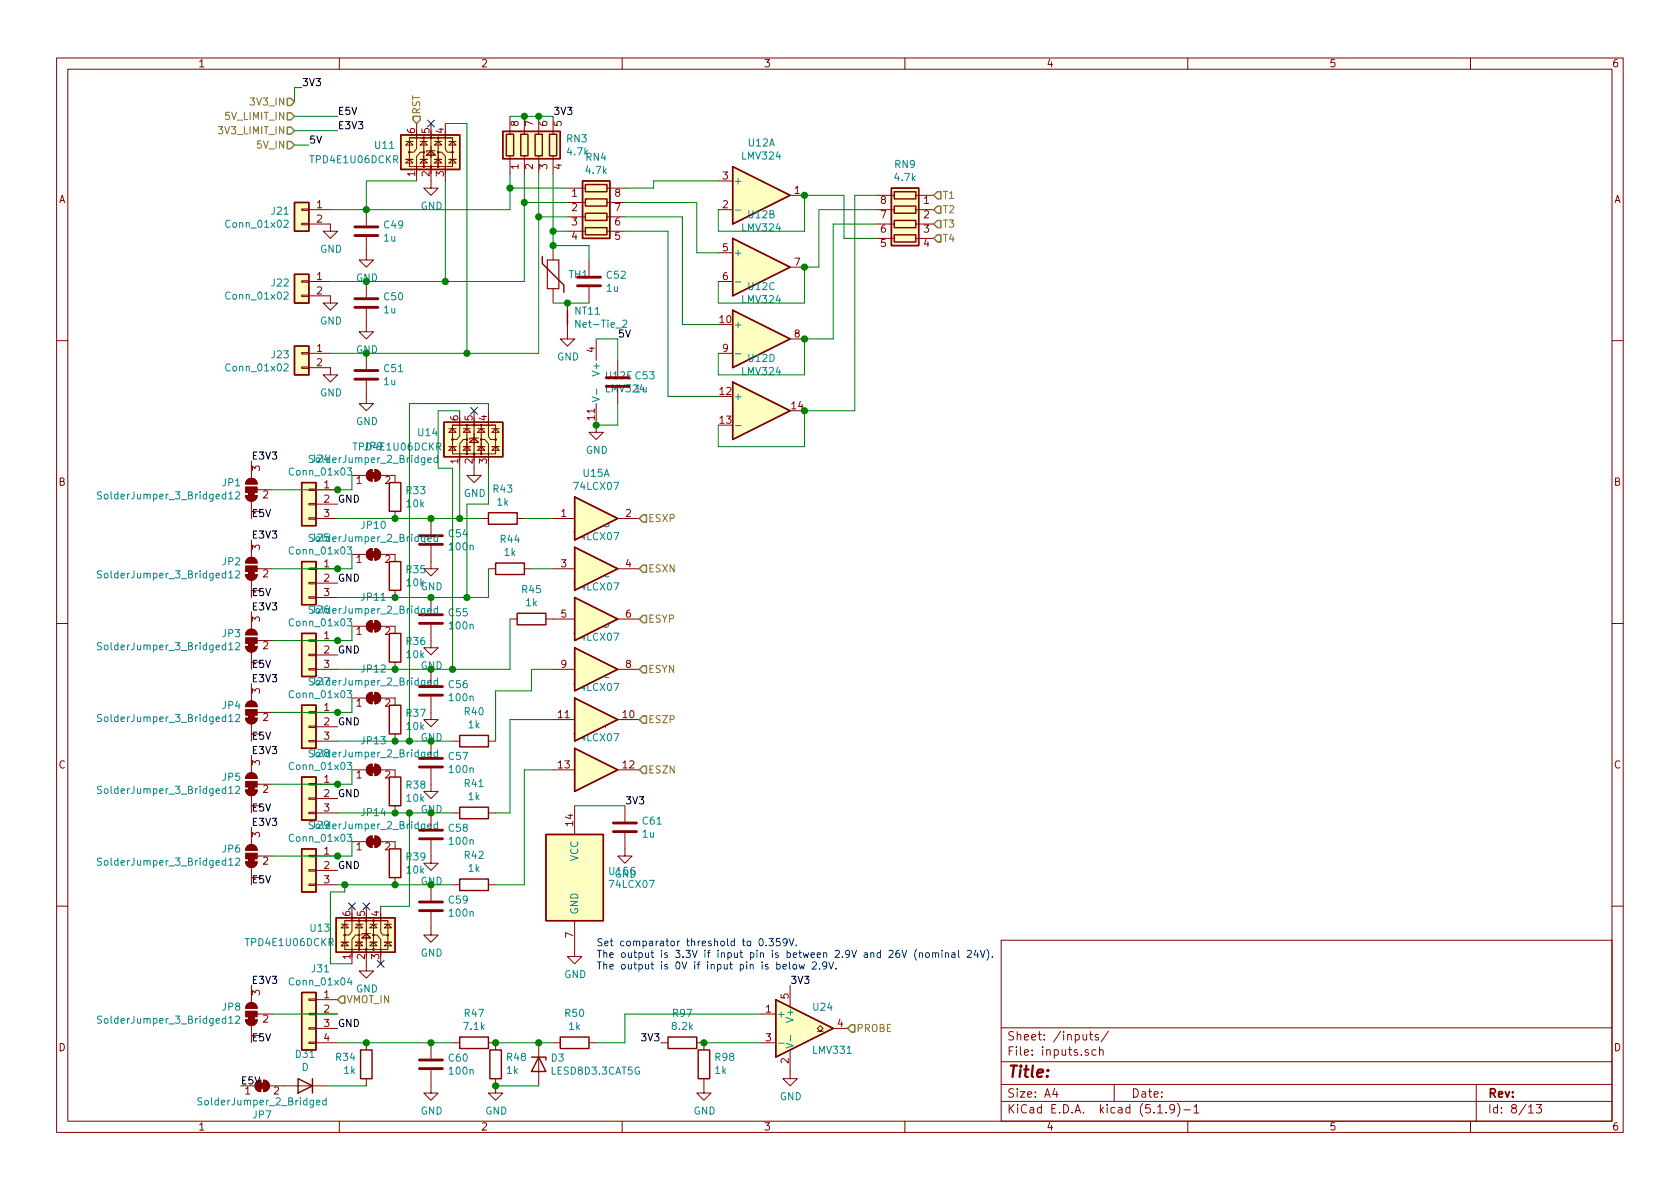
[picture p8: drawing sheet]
EESchema Schematic File Version 4
EELAYER 30 0
EELAYER END
$Descr A4 11693 8268
encoding utf-8
Sheet 4 13
Title ""
Date ""
Rev ""
Comp ""
Comment1 ""
Comment2 ""
Comment3 ""
Comment4 ""
$EndDescr
$Comp
L power:GND #PWR011
U 1 1
P 2300 2050
F 0 "#PWR011" H 2300 1800 50  0001 C CNN
F 1 "GND" H 2305 1877 50  0000 C CNN
F 2 "" H 2300 2050 50  0001 C CNN
F 3 "" H 2300 2050 50  0001 C CNN
	1    2300 2050
	1    0    0    -1  
$EndComp
$Comp
L power:GND #PWR010
U 1 1
P 2300 1550
F 0 "#PWR010" H 2300 1300 50  0001 C CNN
F 1 "GND" H 2305 1377 50  0000 C CNN
F 2 "" H 2300 1550 50  0001 C CNN
F 3 "" H 2300 1550 50  0001 C CNN
	1    2300 1550
	1    0    0    -1  
$EndComp
$Comp
L power:GND #PWR012
U 1 1
P 2300 2550
F 0 "#PWR012" H 2300 2300 50  0001 C CNN
F 1 "GND" H 2305 2377 50  0000 C CNN
F 2 "" H 2300 2550 50  0001 C CNN
F 3 "" H 2300 2550 50  0001 C CNN
	1    2300 2550
	1    0    0    -1  
$EndComp
Wire Wire Line
	2300 1450 2550 1450
Wire Wire Line
	2300 2450 2550 2450
Wire Wire Line
	2300 1950 2550 1950
$Comp
L power:GND #PWR014
U 1 1
P 2550 2250
F 0 "#PWR014" H 2550 2000 50  0001 C CNN
F 1 "GND" H 2555 2077 50  0000 C CNN
F 2 "" H 2550 2250 50  0001 C CNN
F 3 "" H 2550 2250 50  0001 C CNN
	1    2550 2250
	1    0    0    -1  
$EndComp
$Comp
L power:GND #PWR013
U 1 1
P 2550 1750
F 0 "#PWR013" H 2550 1500 50  0001 C CNN
F 1 "GND" H 2555 1577 50  0000 C CNN
F 2 "" H 2550 1750 50  0001 C CNN
F 3 "" H 2550 1750 50  0001 C CNN
	1    2550 1750
	1    0    0    -1  
$EndComp
$Comp
L power:GND #PWR015
U 1 1
P 2550 2750
F 0 "#PWR015" H 2550 2500 50  0001 C CNN
F 1 "GND" H 2555 2577 50  0000 C CNN
F 2 "" H 2550 2750 50  0001 C CNN
F 3 "" H 2550 2750 50  0001 C CNN
	1    2550 2750
	1    0    0    -1  
$EndComp
$Comp
L power:GND #PWR016
U 1 1
P 3000 1250
F 0 "#PWR016" H 3000 1000 50  0001 C CNN
F 1 "GND" H 3005 1077 50  0000 C CNN
F 2 "" H 3000 1250 50  0001 C CNN
F 3 "" H 3000 1250 50  0001 C CNN
	1    3000 1250
	1    0    0    -1  
$EndComp
NoConn ~ 3000 850 
Wire Wire Line
	2900 1250 2550 1250
Wire Wire Line
	2550 1250 2550 1450
Connection ~ 2550 1450
Wire Wire Line
	3100 1250 3100 1950
Wire Wire Line
	3100 1950 2550 1950
Connection ~ 2550 1950
Wire Wire Line
	3100 850  3250 850 
Wire Wire Line
	3250 850  3250 2450
Wire Wire Line
	3250 2450 2550 2450
Connection ~ 2550 2450
Wire Wire Line
	2550 1450 3550 1450
Wire Wire Line
	3550 1450 3550 1300
Wire Wire Line
	4100 2100 3950 2100
Wire Wire Line
	3850 1700 4100 1700
Wire Wire Line
	4100 1700 4100 1800
$Comp
L power:GND #PWR017
U 1 1
P 3950 2300
F 0 "#PWR017" H 3950 2050 50  0001 C CNN
F 1 "GND" H 3955 2127 50  0000 C CNN
F 2 "" H 3950 2300 50  0001 C CNN
F 3 "" H 3950 2300 50  0001 C CNN
	1    3950 2300
	1    0    0    -1  
$EndComp
Connection ~ 3950 2100
Wire Wire Line
	3950 2100 3850 2100
Wire Wire Line
	3650 1200 3650 1400
Wire Wire Line
	3650 1950 3100 1950
Connection ~ 3100 1950
Wire Wire Line
	3750 2450 3250 2450
Connection ~ 3250 2450
Wire Wire Line
	3550 800  3650 800 
Connection ~ 3650 800 
Wire Wire Line
	3650 800  3750 800 
Connection ~ 3750 800 
Wire Wire Line
	3750 800  3850 800 
Wire Wire Line
	3950 1300 3550 1300
Connection ~ 3550 1300
Wire Wire Line
	3550 1300 3550 1200
Wire Wire Line
	3950 1400 3650 1400
Connection ~ 3650 1400
Wire Wire Line
	3650 1400 3650 1950
Connection ~ 3850 1700
Wire Wire Line
	3850 1200 3850 1600
Wire Wire Line
	3750 1200 3750 1500
Wire Wire Line
	3950 1500 3750 1500
Connection ~ 3750 1500
Wire Wire Line
	3750 1500 3750 2450
Wire Wire Line
	3950 1600 3850 1600
Connection ~ 3850 1600
Wire Wire Line
	3850 1600 3850 1700
$Comp
L power:GND #PWR018
U 1 1
P 4150 2950
F 0 "#PWR018" H 4150 2700 50  0001 C CNN
F 1 "GND" H 4155 2777 50  0000 C CNN
F 2 "" H 4150 2950 50  0001 C CNN
F 3 "" H 4150 2950 50  0001 C CNN
	1    4150 2950
	1    0    0    -1  
$EndComp
Wire Wire Line
	4350 1300 4550 1300
Wire Wire Line
	5600 1350 5600 1600
Wire Wire Line
	5600 1600 5000 1600
Wire Wire Line
	5000 1600 5000 1450
Wire Wire Line
	4350 1400 4850 1400
Wire Wire Line
	4850 1400 4850 1750
Wire Wire Line
	4850 1750 5000 1750
Wire Wire Line
	5600 1850 5600 2100
Wire Wire Line
	5600 2100 5000 2100
Wire Wire Line
	5000 2100 5000 1950
Wire Wire Line
	5000 2250 4750 2250
Wire Wire Line
	4750 2250 4750 1500
Wire Wire Line
	4750 1500 4350 1500
Wire Wire Line
	5600 2350 5600 2600
Wire Wire Line
	5600 2600 5000 2600
Wire Wire Line
	5000 2600 5000 2450
Wire Wire Line
	4650 1600 4350 1600
Wire Wire Line
	5600 2850 5600 3100
Wire Wire Line
	5600 3100 5000 3100
Wire Wire Line
	5000 3100 5000 2950
Text HLabel 2050 700  0    50   Input ~ 0
3V3_IN
Text Label 2100 600  0    50   ~ 0
3V3
Text Label 3850 800  0    50   ~ 0
3V3
Text HLabel 6500 1350 2    50   Input ~ 0
T1
Text HLabel 6500 1450 2    50   Input ~ 0
T2
Text HLabel 6500 1550 2    50   Input ~ 0
T3
Text HLabel 6500 1650 2    50   Input ~ 0
T4
Wire Wire Line
	4300 2500 4300 2350
Wire Wire Line
	4300 2350 4150 2350
Wire Wire Line
	4300 2800 4300 2950
Wire Wire Line
	4300 2950 4150 2950
Connection ~ 4150 2950
Text Label 2350 3500 0    50   ~ 0
GND
Text Label 2350 4050 0    50   ~ 0
GND
Text Label 2350 4550 0    50   ~ 0
GND
Text Label 2350 5050 0    50   ~ 0
GND
Text Label 2350 5550 0    50   ~ 0
GND
Text Label 2350 6050 0    50   ~ 0
GND
Text Label 2350 7150 0    50   ~ 0
GND
Text Label 1750 3600 0    50   ~ 0
E5V
Text Label 1750 3200 0    50   ~ 0
E3V3
Wire Wire Line
	1900 3400 2350 3400
Text Label 1750 4150 0    50   ~ 0
E5V
Text Label 1750 3750 0    50   ~ 0
E3V3
Wire Wire Line
	1900 3950 2350 3950
Text Label 1750 4650 0    50   ~ 0
E5V
Text Label 1750 4250 0    50   ~ 0
E3V3
Wire Wire Line
	1900 4450 2350 4450
Text Label 1750 5150 0    50   ~ 0
E5V
Text Label 1750 4750 0    50   ~ 0
E3V3
Wire Wire Line
	1900 4950 2350 4950
Text Label 1750 5650 0    50   ~ 0
E5V
Text Label 1750 5250 0    50   ~ 0
E3V3
Wire Wire Line
	1900 5450 2350 5450
Text Label 1750 6150 0    50   ~ 0
E5V
Text Label 1750 5750 0    50   ~ 0
E3V3
Wire Wire Line
	1900 5950 2350 5950
Text Label 1750 7250 0    50   ~ 0
E5V
Text Label 1750 6850 0    50   ~ 0
E3V3
Wire Wire Line
	1900 7050 2350 7050
Wire Wire Line
	2350 7250 2550 7250
Connection ~ 2550 7250
Wire Wire Line
	2350 6150 2400 6150
Connection ~ 2750 6150
Wire Wire Line
	2350 5650 2750 5650
Connection ~ 2750 5650
Wire Wire Line
	2750 5650 2850 5650
Wire Wire Line
	2350 5150 2750 5150
Connection ~ 2750 5150
Wire Wire Line
	2750 5150 2850 5150
Wire Wire Line
	2350 4650 2750 4650
Connection ~ 2750 4650
Wire Wire Line
	2750 4650 3000 4650
Wire Wire Line
	2350 4150 2750 4150
Connection ~ 2750 4150
Wire Wire Line
	2750 4150 3000 4150
Wire Wire Line
	2350 3600 2750 3600
Connection ~ 2750 3600
Wire Wire Line
	2750 3600 3000 3600
Connection ~ 3000 3600
$Comp
L power:GND #PWR019
U 1 1
P 3000 3900
F 0 "#PWR019" H 3000 3650 50  0001 C CNN
F 1 "GND" H 3005 3727 50  0000 C CNN
F 2 "" H 3000 3900 50  0001 C CNN
F 3 "" H 3000 3900 50  0001 C CNN
	1    3000 3900
	1    0    0    -1  
$EndComp
$Comp
L power:GND #PWR020
U 1 1
P 3000 4450
F 0 "#PWR020" H 3000 4200 50  0001 C CNN
F 1 "GND" H 3005 4277 50  0000 C CNN
F 2 "" H 3000 4450 50  0001 C CNN
F 3 "" H 3000 4450 50  0001 C CNN
	1    3000 4450
	1    0    0    -1  
$EndComp
$Comp
L power:GND #PWR021
U 1 1
P 3000 4950
F 0 "#PWR021" H 3000 4700 50  0001 C CNN
F 1 "GND" H 3005 4777 50  0000 C CNN
F 2 "" H 3000 4950 50  0001 C CNN
F 3 "" H 3000 4950 50  0001 C CNN
	1    3000 4950
	1    0    0    -1  
$EndComp
$Comp
L power:GND #PWR022
U 1 1
P 3000 5450
F 0 "#PWR022" H 3000 5200 50  0001 C CNN
F 1 "GND" H 3005 5277 50  0000 C CNN
F 2 "" H 3000 5450 50  0001 C CNN
F 3 "" H 3000 5450 50  0001 C CNN
	1    3000 5450
	1    0    0    -1  
$EndComp
$Comp
L power:GND #PWR023
U 1 1
P 3000 5950
F 0 "#PWR023" H 3000 5700 50  0001 C CNN
F 1 "GND" H 3005 5777 50  0000 C CNN
F 2 "" H 3000 5950 50  0001 C CNN
F 3 "" H 3000 5950 50  0001 C CNN
	1    3000 5950
	1    0    0    -1  
$EndComp
$Comp
L power:GND #PWR024
U 1 1
P 3000 6450
F 0 "#PWR024" H 3000 6200 50  0001 C CNN
F 1 "GND" H 3005 6277 50  0000 C CNN
F 2 "" H 3000 6450 50  0001 C CNN
F 3 "" H 3000 6450 50  0001 C CNN
	1    3000 6450
	1    0    0    -1  
$EndComp
$Comp
L power:GND #PWR025
U 1 1
P 3000 7550
F 0 "#PWR025" H 3000 7300 50  0001 C CNN
F 1 "GND" H 3005 7377 50  0000 C CNN
F 2 "" H 3000 7550 50  0001 C CNN
F 3 "" H 3000 7550 50  0001 C CNN
	1    3000 7550
	1    0    0    -1  
$EndComp
Connection ~ 3000 7250
Wire Wire Line
	3000 7250 3150 7250
Wire Wire Line
	2750 6150 3000 6150
Connection ~ 3000 6150
Wire Wire Line
	3000 6150 3150 6150
Connection ~ 3000 5650
Wire Wire Line
	3000 5650 3150 5650
Connection ~ 3000 5150
Wire Wire Line
	3000 5150 3150 5150
Connection ~ 3000 4650
Connection ~ 3000 4150
Wire Wire Line
	3000 3600 3200 3600
Wire Wire Line
	3650 3600 3850 3600
Wire Wire Line
	3850 3950 3700 3950
Wire Wire Line
	3400 3950 3400 4150
Wire Wire Line
	3000 4150 3250 4150
Wire Wire Line
	3550 4300 3550 4650
Wire Wire Line
	3000 4650 3150 4650
Wire Wire Line
	3450 5150 3450 4800
Wire Wire Line
	3450 4800 3700 4800
Wire Wire Line
	3700 4800 3700 4650
Wire Wire Line
	3700 4650 3850 4650
Wire Wire Line
	3850 5000 3550 5000
Wire Wire Line
	3550 5000 3550 5650
Wire Wire Line
	3550 5650 3450 5650
Wire Wire Line
	3850 5350 3650 5350
Wire Wire Line
	3650 5350 3650 6150
Wire Wire Line
	3650 6150 3450 6150
$Comp
L power:GND #PWR0120
U 1 1
P 3300 3250
F 0 "#PWR0120" H 3300 3000 50  0001 C CNN
F 1 "GND" H 3305 3077 50  0000 C CNN
F 2 "" H 3300 3250 50  0001 C CNN
F 3 "" H 3300 3250 50  0001 C CNN
	1    3300 3250
	1    0    0    -1  
$EndComp
Wire Wire Line
	3200 3250 3200 3600
Connection ~ 3200 3600
Wire Wire Line
	3200 3600 3350 3600
Wire Wire Line
	3400 3250 3400 3500
Wire Wire Line
	3400 3500 3250 3500
Wire Wire Line
	3250 3500 3250 4150
Connection ~ 3250 4150
Wire Wire Line
	3250 4150 3400 4150
Wire Wire Line
	3150 4650 3150 3250
Wire Wire Line
	3150 3250 3050 3250
Wire Wire Line
	3050 3250 3050 2850
Wire Wire Line
	3050 2850 3200 2850
Connection ~ 3150 4650
Wire Wire Line
	3150 4650 3550 4650
NoConn ~ 3300 2850
Wire Wire Line
	3400 2850 3400 2800
Wire Wire Line
	3400 2800 2850 2800
Wire Wire Line
	2850 2800 2850 5150
Connection ~ 2850 5150
Wire Wire Line
	2850 5150 3000 5150
$Comp
L power:GND #PWR0121
U 1 1
P 2550 6700
F 0 "#PWR0121" H 2550 6450 50  0001 C CNN
F 1 "GND" H 2555 6527 50  0000 C CNN
F 2 "" H 2550 6700 50  0001 C CNN
F 3 "" H 2550 6700 50  0001 C CNN
	1    2550 6700
	1    0    0    -1  
$EndComp
Wire Wire Line
	2450 6700 2300 6700
Wire Wire Line
	2300 6700 2300 6200
Wire Wire Line
	2300 6200 2400 6200
Wire Wire Line
	2400 6200 2400 6150
Connection ~ 2400 6150
Wire Wire Line
	2400 6150 2750 6150
NoConn ~ 2550 6300
NoConn ~ 2450 6300
Wire Wire Line
	2650 6300 2850 6300
Wire Wire Line
	2850 6300 2850 5650
Connection ~ 2850 5650
Wire Wire Line
	2850 5650 3000 5650
$Comp
L power:GND #PWR0122
U 1 1
P 4000 6600
F 0 "#PWR0122" H 4000 6350 50  0001 C CNN
F 1 "GND" H 4005 6427 50  0000 C CNN
F 2 "" H 4000 6600 50  0001 C CNN
F 3 "" H 4000 6600 50  0001 C CNN
	1    4000 6600
	1    0    0    -1  
$EndComp
$Comp
L power:GND #PWR0123
U 1 1
P 4350 5900
F 0 "#PWR0123" H 4350 5650 50  0001 C CNN
F 1 "GND" H 4355 5727 50  0000 C CNN
F 2 "" H 4350 5900 50  0001 C CNN
F 3 "" H 4350 5900 50  0001 C CNN
	1    4350 5900
	1    0    0    -1  
$EndComp
Wire Wire Line
	4350 5600 4000 5600
Text Label 4350 5600 0    50   ~ 0
3V3
Text HLabel 4450 3600 2    50   Input ~ 0
ESXP
Text HLabel 4450 4300 2    50   Input ~ 0
ESYP
Text HLabel 4450 5000 2    50   Input ~ 0
ESZP
Text HLabel 5900 7150 2    50   Input ~ 0
PROBE
Text HLabel 4450 5350 2    50   Input ~ 0
ESZN
Text HLabel 4450 4650 2    50   Input ~ 0
ESYN
Text HLabel 4450 3950 2    50   Input ~ 0
ESXN
Text HLabel 2050 800  0    50   Input ~ 0
5V_LIMIT_IN
Text HLabel 2350 6950 2    50   Input ~ 0
VMOT_IN
Wire Wire Line
	2050 800  2350 800 
Text Label 2350 900  0    50   ~ 0
E3V3
Text Label 2350 800  0    50   ~ 0
E5V
$Comp
L power:GND #PWR0124
U 1 1
P 3450 7550
F 0 "#PWR0124" H 3450 7300 50  0001 C CNN
F 1 "GND" H 3455 7377 50  0000 C CNN
F 2 "" H 3450 7550 50  0001 C CNN
F 3 "" H 3450 7550 50  0001 C CNN
	1    3450 7550
	1    0    0    -1  
$EndComp
Wire Wire Line
	2050 700  2050 600 
Wire Wire Line
	2050 600  2100 600 
Wire Wire Line
	3450 7250 3750 7250
Connection ~ 3450 7250
Connection ~ 3750 7250
Wire Wire Line
	3750 7250 3850 7250
Wire Wire Line
	3450 7550 3750 7550
Connection ~ 3450 7550
Wire Wire Line
	4150 7250 4350 7250
Text HLabel 2900 850  1    50   Input ~ 0
RST
Text HLabel 2050 900  0    50   Input ~ 0
3V3_LIMIT_IN
Wire Wire Line
	2050 900  2350 900 
Text Label 4300 2350 0    50   ~ 0
5V
Text HLabel 2050 1000 0    50   Input ~ 0
5V_IN
Text Label 2150 1000 0    50   ~ 0
5V
Wire Wire Line
	2150 1000 2050 1000
Wire Wire Line
	6100 1450 5700 1450
Wire Wire Line
	5700 1450 5700 1850
Wire Wire Line
	5700 1850 5600 1850
Connection ~ 5600 1850
Wire Wire Line
	6100 1550 5800 1550
Wire Wire Line
	5800 1550 5800 2350
Wire Wire Line
	5800 2350 5600 2350
Connection ~ 5600 2350
Wire Wire Line
	5950 2850 5600 2850
Connection ~ 5600 2850
Text Label 5500 6850 0    50   ~ 0
3V3
$Comp
L power:GND #PWR074
U 1 1
P 5500 7450
F 0 "#PWR074" H 5500 7200 50  0001 C CNN
F 1 "GND" H 5505 7277 50  0000 C CNN
F 2 "" H 5500 7450 50  0001 C CNN
F 3 "" H 5500 7450 50  0001 C CNN
	1    5500 7450
	1    0    0    -1  
$EndComp
Wire Wire Line
	5300 7050 4350 7050
Wire Wire Line
	4350 7050 4350 7250
Text Label 4600 7250 2    50   ~ 0
3V3
$Comp
L power:GND #PWR073
U 1 1
P 4900 7550
F 0 "#PWR073" H 4900 7300 50  0001 C CNN
F 1 "GND" H 4905 7377 50  0000 C CNN
F 2 "" H 4900 7550 50  0001 C CNN
F 3 "" H 4900 7550 50  0001 C CNN
	1    4900 7550
	1    0    0    -1  
$EndComp
Wire Wire Line
	5300 7250 4900 7250
Connection ~ 4900 7250
Wire Wire Line
	2550 7250 3000 7250
NoConn ~ 2650 6700
Text Notes 4150 6750 0    50   ~ 0
Set comparator threshold to 0.359V.\nThe output is 3.3V if input pin is between 2.9V and 26V (nominal 24V).\nThe output is 0V if input pin is below 2.9V.
Wire Wire Line
	4550 1300 4550 1250
Wire Wire Line
	4650 2750 4650 1600
Wire Wire Line
	5000 2750 4650 2750
Wire Wire Line
	4550 1250 5000 1250
Wire Wire Line
	5950 1350 6100 1350
Wire Wire Line
	5950 1350 5950 2850
Wire Wire Line
	5600 1350 5875 1350
Wire Wire Line
	5875 1350 5875 1650
Wire Wire Line
	5875 1650 6100 1650
Connection ~ 5600 1350
$Comp
L Device:R R98
U 1 1
P 4900 7400
F 0 "R98" H 4830 7354 50  0000 R CNN
F 1 "1k" H 4830 7445 50  0000 R CNN
F 2 "Resistor_SMD:R_0402_1005Metric" V 4830 7400 50  0001 C CNN
F 3 "~" H 4900 7400 50  0001 C CNN
	1    4900 7400
	-1   0    0    1   
$EndComp
$Comp
L Device:R R97
U 1 1
P 4750 7250
F 0 "R97" V 4543 7250 50  0000 C CNN
F 1 "8.2k" V 4634 7250 50  0000 C CNN
F 2 "Resistor_SMD:R_0402_1005Metric" V 4680 7250 50  0001 C CNN
F 3 "~" H 4750 7250 50  0001 C CNN
	1    4750 7250
	0    1    1    0   
$EndComp
$Comp
L Comparator:LMV331 U24
U 1 1
P 5600 7150
F 0 "U24" H 5650 7300 50  0000 L CNN
F 1 "LMV331" H 5650 7000 50  0000 L CNN
F 2 "Package_TO_SOT_SMD:SOT-23-5" H 5600 7250 50  0001 C CNN
F 3 "http://www.ti.com/lit/ds/symlink/lmv331.pdf" H 5600 7350 50  0001 C CNN
	1    5600 7150
	1    0    0    -1  
$EndComp
$Comp
L Device:R_Pack04 RN9
U 1 1
P 6300 1550
F 0 "RN9" V 5883 1550 50  0000 C CNN
F 1 "4.7k" V 5974 1550 50  0000 C CNN
F 2 "Resistor_SMD:R_Array_Concave_4x0603" V 6575 1550 50  0001 C CNN
F 3 "~" H 6300 1550 50  0001 C CNN
	1    6300 1550
	0    -1   1    0   
$EndComp
$Comp
L Device:R R50
U 1 1
P 4000 7250
F 0 "R50" V 3793 7250 50  0000 C CNN
F 1 "1k" V 3884 7250 50  0000 C CNN
F 2 "Resistor_SMD:R_0402_1005Metric" V 3930 7250 50  0001 C CNN
F 3 "~" H 4000 7250 50  0001 C CNN
	1    4000 7250
	0    1    1    0   
$EndComp
$Comp
L Device:D_Zener D3
U 1 1
P 3750 7400
F 0 "D3" V 3704 7480 50  0000 L CNN
F 1 "LESD8D3.3CAT5G" V 3795 7480 50  0000 L CNN
F 2 "Diode_SMD:D_0402_1005Metric" H 3750 7400 50  0001 C CNN
F 3 "~" H 3750 7400 50  0001 C CNN
	1    3750 7400
	0    1    1    0   
$EndComp
$Comp
L Device:R R48
U 1 1
P 3450 7400
F 0 "R48" H 3380 7354 50  0000 R CNN
F 1 "1k" H 3380 7445 50  0000 R CNN
F 2 "Resistor_SMD:R_0402_1005Metric" V 3380 7400 50  0001 C CNN
F 3 "~" H 3450 7400 50  0001 C CNN
	1    3450 7400
	-1   0    0    1   
$EndComp
$Comp
L Device:R R47
U 1 1
P 3300 7250
F 0 "R47" V 3093 7250 50  0000 C CNN
F 1 "7.1k" V 3184 7250 50  0000 C CNN
F 2 "Resistor_SMD:R_0402_1005Metric" V 3230 7250 50  0001 C CNN
F 3 "~" H 3300 7250 50  0001 C CNN
	1    3300 7250
	0    1    1    0   
$EndComp
$Comp
L Device:C C61
U 1 1
P 4350 5750
F 0 "C61" H 4465 5796 50  0000 L CNN
F 1 "1u" H 4465 5705 50  0000 L CNN
F 2 "Capacitor_SMD:C_0402_1005Metric" H 4388 5600 50  0001 C CNN
F 3 "~" H 4350 5750 50  0001 C CNN
	1    4350 5750
	1    0    0    -1  
$EndComp
$Comp
L Power_Protection:NUP4202 U?
U 1 1
P 2550 6500
AR Path="/617AEF1B" Ref="U?"  Part="1" 
AR Path="/61420F43/617AEF1B" Ref="U13"  Part="1" 
F 0 "U13" H 2150 6550 50  0000 L CNN
F 1 "TPD4E1U06DCKR" H 1700 6450 50  0000 L CNN
F 2 "Package_TO_SOT_SMD:SOT-363_SC-70-6" H 2600 6575 50  0001 C CNN
F 3 "http://www.onsemi.com/pub_link/Collateral/NUP4202W1-D.PDF" H 2600 6575 50  0001 C CNN
	1    2550 6500
	1    0    0    -1  
$EndComp
$Comp
L Power_Protection:NUP4202 U?
U 1 1
P 3300 3050
AR Path="/6173E705" Ref="U?"  Part="1" 
AR Path="/61420F43/6173E705" Ref="U14"  Part="1" 
F 0 "U14" H 2900 3100 50  0000 L CNN
F 1 "TPD4E1U06DCKR" H 2450 3000 50  0000 L CNN
F 2 "Package_TO_SOT_SMD:SOT-363_SC-70-6" H 3350 3125 50  0001 C CNN
F 3 "http://www.onsemi.com/pub_link/Collateral/NUP4202W1-D.PDF" H 3350 3125 50  0001 C CNN
	1    3300 3050
	1    0    0    -1  
$EndComp
$Comp
L Device:R R42
U 1 1
P 3300 6150
F 0 "R42" V 3093 6150 50  0000 C CNN
F 1 "1k" V 3184 6150 50  0000 C CNN
F 2 "Resistor_SMD:R_0402_1005Metric" V 3230 6150 50  0001 C CNN
F 3 "~" H 3300 6150 50  0001 C CNN
	1    3300 6150
	0    1    1    0   
$EndComp
$Comp
L Device:R R41
U 1 1
P 3300 5650
F 0 "R41" V 3093 5650 50  0000 C CNN
F 1 "1k" V 3184 5650 50  0000 C CNN
F 2 "Resistor_SMD:R_0402_1005Metric" V 3230 5650 50  0001 C CNN
F 3 "~" H 3300 5650 50  0001 C CNN
	1    3300 5650
	0    1    1    0   
$EndComp
$Comp
L Device:R R40
U 1 1
P 3300 5150
F 0 "R40" V 3093 5150 50  0000 C CNN
F 1 "1k" V 3184 5150 50  0000 C CNN
F 2 "Resistor_SMD:R_0402_1005Metric" V 3230 5150 50  0001 C CNN
F 3 "~" H 3300 5150 50  0001 C CNN
	1    3300 5150
	0    1    1    0   
$EndComp
$Comp
L Device:R R45
U 1 1
P 3700 4300
F 0 "R45" V 3493 4300 50  0000 C CNN
F 1 "1k" V 3584 4300 50  0000 C CNN
F 2 "Resistor_SMD:R_0402_1005Metric" V 3630 4300 50  0001 C CNN
F 3 "~" H 3700 4300 50  0001 C CNN
	1    3700 4300
	0    1    1    0   
$EndComp
$Comp
L Device:R R44
U 1 1
P 3550 3950
F 0 "R44" V 3343 3950 50  0000 C CNN
F 1 "1k" V 3434 3950 50  0000 C CNN
F 2 "Resistor_SMD:R_0402_1005Metric" V 3480 3950 50  0001 C CNN
F 3 "~" H 3550 3950 50  0001 C CNN
	1    3550 3950
	0    1    1    0   
$EndComp
$Comp
L Device:R R43
U 1 1
P 3500 3600
F 0 "R43" V 3293 3600 50  0000 C CNN
F 1 "1k" V 3384 3600 50  0000 C CNN
F 2 "Resistor_SMD:R_0402_1005Metric" V 3430 3600 50  0001 C CNN
F 3 "~" H 3500 3600 50  0001 C CNN
	1    3500 3600
	0    1    1    0   
$EndComp
$Comp
L 74xx:74LCX07 U15
U 7 1
P 4000 6100
F 0 "U15" H 4230 6146 50  0000 L CNN
F 1 "74LCX07" H 4230 6055 50  0000 L CNN
F 2 "Package_SO:TSSOP-14_4.4x5mm_P0.65mm" H 4000 6100 50  0001 C CNN
F 3 "www.st.com/resource/en/datasheet/74lcx07.pdf" H 4000 6100 50  0001 C CNN
	7    4000 6100
	1    0    0    -1  
$EndComp
$Comp
L 74xx:74LCX07 U15
U 6 1
P 4150 5350
F 0 "U15" H 4150 5667 50  0000 C CNN
F 1 "74LCX07" H 4150 5576 50  0000 C CNN
F 2 "Package_SO:TSSOP-14_4.4x5mm_P0.65mm" H 4150 5350 50  0001 C CNN
F 3 "www.st.com/resource/en/datasheet/74lcx07.pdf" H 4150 5350 50  0001 C CNN
	6    4150 5350
	1    0    0    -1  
$EndComp
$Comp
L 74xx:74LCX07 U15
U 5 1
P 4150 5000
F 0 "U15" H 4150 5317 50  0000 C CNN
F 1 "74LCX07" H 4150 5226 50  0000 C CNN
F 2 "Package_SO:TSSOP-14_4.4x5mm_P0.65mm" H 4150 5000 50  0001 C CNN
F 3 "www.st.com/resource/en/datasheet/74lcx07.pdf" H 4150 5000 50  0001 C CNN
	5    4150 5000
	1    0    0    -1  
$EndComp
$Comp
L 74xx:74LCX07 U15
U 4 1
P 4150 4650
F 0 "U15" H 4150 4967 50  0000 C CNN
F 1 "74LCX07" H 4150 4876 50  0000 C CNN
F 2 "Package_SO:TSSOP-14_4.4x5mm_P0.65mm" H 4150 4650 50  0001 C CNN
F 3 "www.st.com/resource/en/datasheet/74lcx07.pdf" H 4150 4650 50  0001 C CNN
	4    4150 4650
	1    0    0    -1  
$EndComp
$Comp
L 74xx:74LCX07 U15
U 3 1
P 4150 4300
F 0 "U15" H 4150 4617 50  0000 C CNN
F 1 "74LCX07" H 4150 4526 50  0000 C CNN
F 2 "Package_SO:TSSOP-14_4.4x5mm_P0.65mm" H 4150 4300 50  0001 C CNN
F 3 "www.st.com/resource/en/datasheet/74lcx07.pdf" H 4150 4300 50  0001 C CNN
	3    4150 4300
	1    0    0    -1  
$EndComp
$Comp
L 74xx:74LCX07 U15
U 2 1
P 4150 3950
F 0 "U15" H 4150 4267 50  0000 C CNN
F 1 "74LCX07" H 4150 4176 50  0000 C CNN
F 2 "Package_SO:TSSOP-14_4.4x5mm_P0.65mm" H 4150 3950 50  0001 C CNN
F 3 "www.st.com/resource/en/datasheet/74lcx07.pdf" H 4150 3950 50  0001 C CNN
	2    4150 3950
	1    0    0    -1  
$EndComp
$Comp
L 74xx:74LCX07 U15
U 1 1
P 4150 3600
F 0 "U15" H 4150 3917 50  0000 C CNN
F 1 "74LCX07" H 4150 3826 50  0000 C CNN
F 2 "Package_SO:TSSOP-14_4.4x5mm_P0.65mm" H 4150 3600 50  0001 C CNN
F 3 "www.st.com/resource/en/datasheet/74lcx07.pdf" H 4150 3600 50  0001 C CNN
	1    4150 3600
	1    0    0    -1  
$EndComp
$Comp
L Device:C C60
U 1 1
P 3000 7400
F 0 "C60" H 3115 7446 50  0000 L CNN
F 1 "100n" H 3115 7355 50  0000 L CNN
F 2 "Capacitor_SMD:C_0402_1005Metric" H 3038 7250 50  0001 C CNN
F 3 "~" H 3000 7400 50  0001 C CNN
	1    3000 7400
	1    0    0    -1  
$EndComp
$Comp
L Device:C C59
U 1 1
P 3000 6300
F 0 "C59" H 3115 6346 50  0000 L CNN
F 1 "100n" H 3115 6255 50  0000 L CNN
F 2 "Capacitor_SMD:C_0402_1005Metric" H 3038 6150 50  0001 C CNN
F 3 "~" H 3000 6300 50  0001 C CNN
	1    3000 6300
	1    0    0    -1  
$EndComp
$Comp
L Device:C C58
U 1 1
P 3000 5800
F 0 "C58" H 3115 5846 50  0000 L CNN
F 1 "100n" H 3115 5755 50  0000 L CNN
F 2 "Capacitor_SMD:C_0402_1005Metric" H 3038 5650 50  0001 C CNN
F 3 "~" H 3000 5800 50  0001 C CNN
	1    3000 5800
	1    0    0    -1  
$EndComp
$Comp
L Device:C C57
U 1 1
P 3000 5300
F 0 "C57" H 3115 5346 50  0000 L CNN
F 1 "100n" H 3115 5255 50  0000 L CNN
F 2 "Capacitor_SMD:C_0402_1005Metric" H 3038 5150 50  0001 C CNN
F 3 "~" H 3000 5300 50  0001 C CNN
	1    3000 5300
	1    0    0    -1  
$EndComp
$Comp
L Device:C C56
U 1 1
P 3000 4800
F 0 "C56" H 3115 4846 50  0000 L CNN
F 1 "100n" H 3115 4755 50  0000 L CNN
F 2 "Capacitor_SMD:C_0402_1005Metric" H 3038 4650 50  0001 C CNN
F 3 "~" H 3000 4800 50  0001 C CNN
	1    3000 4800
	1    0    0    -1  
$EndComp
$Comp
L Device:C C55
U 1 1
P 3000 4300
F 0 "C55" H 3115 4346 50  0000 L CNN
F 1 "100n" H 3115 4255 50  0000 L CNN
F 2 "Capacitor_SMD:C_0402_1005Metric" H 3038 4150 50  0001 C CNN
F 3 "~" H 3000 4300 50  0001 C CNN
	1    3000 4300
	1    0    0    -1  
$EndComp
$Comp
L Device:C C54
U 1 1
P 3000 3750
F 0 "C54" H 3115 3796 50  0000 L CNN
F 1 "100n" H 3115 3705 50  0000 L CNN
F 2 "Capacitor_SMD:C_0402_1005Metric" H 3038 3600 50  0001 C CNN
F 3 "~" H 3000 3750 50  0001 C CNN
	1    3000 3750
	1    0    0    -1  
$EndComp
$Comp
L Jumper:SolderJumper_2_Bridged JP14
U 1 1
P 2600 5850
F 0 "JP14" H 2600 6055 50  0000 C CNN
F 1 "SolderJumper_2_Bridged" H 2600 5964 50  0000 C CNN
F 2 "Jumper:SolderJumper-2_P1.3mm_Bridged2Bar_RoundedPad1.0x1.5mm" H 2600 5850 50  0001 C CNN
F 3 "~" H 2600 5850 50  0001 C CNN
	1    2600 5850
	1    0    0    -1  
$EndComp
$Comp
L Device:R R39
U 1 1
P 2750 6000
F 0 "R39" H 2820 6046 50  0000 L CNN
F 1 "10k" H 2820 5955 50  0000 L CNN
F 2 "Resistor_SMD:R_0402_1005Metric" V 2680 6000 50  0001 C CNN
F 3 "~" H 2750 6000 50  0001 C CNN
	1    2750 6000
	1    0    0    -1  
$EndComp
$Comp
L Jumper:SolderJumper_2_Bridged JP13
U 1 1
P 2600 5350
F 0 "JP13" H 2600 5555 50  0000 C CNN
F 1 "SolderJumper_2_Bridged" H 2600 5464 50  0000 C CNN
F 2 "Jumper:SolderJumper-2_P1.3mm_Bridged2Bar_RoundedPad1.0x1.5mm" H 2600 5350 50  0001 C CNN
F 3 "~" H 2600 5350 50  0001 C CNN
	1    2600 5350
	1    0    0    -1  
$EndComp
$Comp
L Device:R R38
U 1 1
P 2750 5500
F 0 "R38" H 2820 5546 50  0000 L CNN
F 1 "10k" H 2820 5455 50  0000 L CNN
F 2 "Resistor_SMD:R_0402_1005Metric" V 2680 5500 50  0001 C CNN
F 3 "~" H 2750 5500 50  0001 C CNN
	1    2750 5500
	1    0    0    -1  
$EndComp
$Comp
L Jumper:SolderJumper_2_Bridged JP12
U 1 1
P 2600 4850
F 0 "JP12" H 2600 5055 50  0000 C CNN
F 1 "SolderJumper_2_Bridged" H 2600 4964 50  0000 C CNN
F 2 "Jumper:SolderJumper-2_P1.3mm_Bridged2Bar_RoundedPad1.0x1.5mm" H 2600 4850 50  0001 C CNN
F 3 "~" H 2600 4850 50  0001 C CNN
	1    2600 4850
	1    0    0    -1  
$EndComp
$Comp
L Device:R R37
U 1 1
P 2750 5000
F 0 "R37" H 2820 5046 50  0000 L CNN
F 1 "10k" H 2820 4955 50  0000 L CNN
F 2 "Resistor_SMD:R_0402_1005Metric" V 2680 5000 50  0001 C CNN
F 3 "~" H 2750 5000 50  0001 C CNN
	1    2750 5000
	1    0    0    -1  
$EndComp
$Comp
L Jumper:SolderJumper_2_Bridged JP11
U 1 1
P 2600 4350
F 0 "JP11" H 2600 4555 50  0000 C CNN
F 1 "SolderJumper_2_Bridged" H 2600 4464 50  0000 C CNN
F 2 "Jumper:SolderJumper-2_P1.3mm_Bridged2Bar_RoundedPad1.0x1.5mm" H 2600 4350 50  0001 C CNN
F 3 "~" H 2600 4350 50  0001 C CNN
	1    2600 4350
	1    0    0    -1  
$EndComp
$Comp
L Device:R R36
U 1 1
P 2750 4500
F 0 "R36" H 2820 4546 50  0000 L CNN
F 1 "10k" H 2820 4455 50  0000 L CNN
F 2 "Resistor_SMD:R_0402_1005Metric" V 2680 4500 50  0001 C CNN
F 3 "~" H 2750 4500 50  0001 C CNN
	1    2750 4500
	1    0    0    -1  
$EndComp
$Comp
L Jumper:SolderJumper_2_Bridged JP10
U 1 1
P 2600 3850
F 0 "JP10" H 2600 4055 50  0000 C CNN
F 1 "SolderJumper_2_Bridged" H 2600 3964 50  0000 C CNN
F 2 "Jumper:SolderJumper-2_P1.3mm_Bridged2Bar_RoundedPad1.0x1.5mm" H 2600 3850 50  0001 C CNN
F 3 "~" H 2600 3850 50  0001 C CNN
	1    2600 3850
	1    0    0    -1  
$EndComp
$Comp
L Device:R R35
U 1 1
P 2750 4000
F 0 "R35" H 2820 4046 50  0000 L CNN
F 1 "10k" H 2820 3955 50  0000 L CNN
F 2 "Resistor_SMD:R_0402_1005Metric" V 2680 4000 50  0001 C CNN
F 3 "~" H 2750 4000 50  0001 C CNN
	1    2750 4000
	1    0    0    -1  
$EndComp
$Comp
L Jumper:SolderJumper_2_Bridged JP9
U 1 1
P 2600 3300
F 0 "JP9" H 2600 3505 50  0000 C CNN
F 1 "SolderJumper_2_Bridged" H 2600 3414 50  0000 C CNN
F 2 "Jumper:SolderJumper-2_P1.3mm_Bridged2Bar_RoundedPad1.0x1.5mm" H 2600 3300 50  0001 C CNN
F 3 "~" H 2600 3300 50  0001 C CNN
	1    2600 3300
	1    0    0    -1  
$EndComp
$Comp
L Device:R R33
U 1 1
P 2750 3450
F 0 "R33" H 2820 3496 50  0000 L CNN
F 1 "10k" H 2820 3405 50  0000 L CNN
F 2 "Resistor_SMD:R_0402_1005Metric" V 2680 3450 50  0001 C CNN
F 3 "~" H 2750 3450 50  0001 C CNN
	1    2750 3450
	1    0    0    -1  
$EndComp
$Comp
L Jumper:SolderJumper_3_Bridged12 JP8
U 1 1
P 1750 7050
F 0 "JP8" V 1796 7118 50  0000 L CNN
F 1 "SolderJumper_3_Bridged12" V 1705 7118 50  0000 L CNN
F 2 "Jumper:SolderJumper-3_P1.3mm_Bridged12_RoundedPad1.0x1.5mm" H 1750 7050 50  0001 C CNN
F 3 "~" H 1750 7050 50  0001 C CNN
	1    1750 7050
	0    -1   -1   0   
$EndComp
$Comp
L Jumper:SolderJumper_3_Bridged12 JP6
U 1 1
P 1750 5950
F 0 "JP6" V 1796 6018 50  0000 L CNN
F 1 "SolderJumper_3_Bridged12" V 1705 6018 50  0000 L CNN
F 2 "Jumper:SolderJumper-3_P1.3mm_Bridged12_RoundedPad1.0x1.5mm" H 1750 5950 50  0001 C CNN
F 3 "~" H 1750 5950 50  0001 C CNN
	1    1750 5950
	0    -1   -1   0   
$EndComp
$Comp
L Jumper:SolderJumper_3_Bridged12 JP5
U 1 1
P 1750 5450
F 0 "JP5" V 1796 5518 50  0000 L CNN
F 1 "SolderJumper_3_Bridged12" V 1705 5518 50  0000 L CNN
F 2 "Jumper:SolderJumper-3_P1.3mm_Bridged12_RoundedPad1.0x1.5mm" H 1750 5450 50  0001 C CNN
F 3 "~" H 1750 5450 50  0001 C CNN
	1    1750 5450
	0    -1   -1   0   
$EndComp
$Comp
L Jumper:SolderJumper_3_Bridged12 JP4
U 1 1
P 1750 4950
F 0 "JP4" V 1796 5018 50  0000 L CNN
F 1 "SolderJumper_3_Bridged12" V 1705 5018 50  0000 L CNN
F 2 "Jumper:SolderJumper-3_P1.3mm_Bridged12_RoundedPad1.0x1.5mm" H 1750 4950 50  0001 C CNN
F 3 "~" H 1750 4950 50  0001 C CNN
	1    1750 4950
	0    -1   -1   0   
$EndComp
$Comp
L Jumper:SolderJumper_3_Bridged12 JP3
U 1 1
P 1750 4450
F 0 "JP3" V 1796 4518 50  0000 L CNN
F 1 "SolderJumper_3_Bridged12" V 1705 4518 50  0000 L CNN
F 2 "Jumper:SolderJumper-3_P1.3mm_Bridged12_RoundedPad1.0x1.5mm" H 1750 4450 50  0001 C CNN
F 3 "~" H 1750 4450 50  0001 C CNN
	1    1750 4450
	0    -1   -1   0   
$EndComp
$Comp
L Jumper:SolderJumper_3_Bridged12 JP2
U 1 1
P 1750 3950
F 0 "JP2" V 1796 4018 50  0000 L CNN
F 1 "SolderJumper_3_Bridged12" V 1705 4018 50  0000 L CNN
F 2 "Jumper:SolderJumper-3_P1.3mm_Bridged12_RoundedPad1.0x1.5mm" H 1750 3950 50  0001 C CNN
F 3 "~" H 1750 3950 50  0001 C CNN
	1    1750 3950
	0    -1   -1   0   
$EndComp
$Comp
L Jumper:SolderJumper_3_Bridged12 JP1
U 1 1
P 1750 3400
F 0 "JP1" V 1796 3468 50  0000 L CNN
F 1 "SolderJumper_3_Bridged12" V 1705 3468 50  0000 L CNN
F 2 "Jumper:SolderJumper-3_P1.3mm_Bridged12_RoundedPad1.0x1.5mm" H 1750 3400 50  0001 C CNN
F 3 "~" H 1750 3400 50  0001 C CNN
	1    1750 3400
	0    -1   -1   0   
$EndComp
$Comp
L Connector_Generic:Conn_01x04 J31
U 1 1
P 2150 7050
F 0 "J31" H 2068 7367 50  0000 C CNN
F 1 "Conn_01x04" H 2068 7276 50  0000 C CNN
F 2 "Connector_Molex:Molex_KK-254_AE-6410-04A_1x04_P2.54mm_Vertical" H 2150 7050 50  0001 C CNN
F 3 "~" H 2150 7050 50  0001 C CNN
	1    2150 7050
	-1   0    0    -1  
$EndComp
$Comp
L Connector_Generic:Conn_01x03 J29
U 1 1
P 2150 6050
F 0 "J29" H 2068 6367 50  0000 C CNN
F 1 "Conn_01x03" H 2068 6276 50  0000 C CNN
F 2 "Connector_Molex:Molex_KK-254_AE-6410-03A_1x03_P2.54mm_Vertical" H 2150 6050 50  0001 C CNN
F 3 "~" H 2150 6050 50  0001 C CNN
	1    2150 6050
	-1   0    0    -1  
$EndComp
$Comp
L Connector_Generic:Conn_01x03 J28
U 1 1
P 2150 5550
F 0 "J28" H 2068 5867 50  0000 C CNN
F 1 "Conn_01x03" H 2068 5776 50  0000 C CNN
F 2 "Connector_Molex:Molex_KK-254_AE-6410-03A_1x03_P2.54mm_Vertical" H 2150 5550 50  0001 C CNN
F 3 "~" H 2150 5550 50  0001 C CNN
	1    2150 5550
	-1   0    0    -1  
$EndComp
$Comp
L Connector_Generic:Conn_01x03 J27
U 1 1
P 2150 5050
F 0 "J27" H 2068 5367 50  0000 C CNN
F 1 "Conn_01x03" H 2068 5276 50  0000 C CNN
F 2 "Connector_Molex:Molex_KK-254_AE-6410-03A_1x03_P2.54mm_Vertical" H 2150 5050 50  0001 C CNN
F 3 "~" H 2150 5050 50  0001 C CNN
	1    2150 5050
	-1   0    0    -1  
$EndComp
$Comp
L Connector_Generic:Conn_01x03 J26
U 1 1
P 2150 4550
F 0 "J26" H 2068 4867 50  0000 C CNN
F 1 "Conn_01x03" H 2068 4776 50  0000 C CNN
F 2 "Connector_Molex:Molex_KK-254_AE-6410-03A_1x03_P2.54mm_Vertical" H 2150 4550 50  0001 C CNN
F 3 "~" H 2150 4550 50  0001 C CNN
	1    2150 4550
	-1   0    0    -1  
$EndComp
$Comp
L Connector_Generic:Conn_01x03 J25
U 1 1
P 2150 4050
F 0 "J25" H 2068 4367 50  0000 C CNN
F 1 "Conn_01x03" H 2068 4276 50  0000 C CNN
F 2 "Connector_Molex:Molex_KK-254_AE-6410-03A_1x03_P2.54mm_Vertical" H 2150 4050 50  0001 C CNN
F 3 "~" H 2150 4050 50  0001 C CNN
	1    2150 4050
	-1   0    0    -1  
$EndComp
$Comp
L Connector_Generic:Conn_01x03 J24
U 1 1
P 2150 3500
F 0 "J24" H 2068 3817 50  0000 C CNN
F 1 "Conn_01x03" H 2068 3726 50  0000 C CNN
F 2 "Connector_Molex:Molex_KK-254_AE-6410-03A_1x03_P2.54mm_Vertical" H 2150 3500 50  0001 C CNN
F 3 "~" H 2150 3500 50  0001 C CNN
	1    2150 3500
	-1   0    0    -1  
$EndComp
$Comp
L Device:C C53
U 1 1
P 4300 2650
F 0 "C53" H 4415 2696 50  0000 L CNN
F 1 "1u" H 4415 2605 50  0000 L CNN
F 2 "Capacitor_SMD:C_0402_1005Metric" H 4338 2500 50  0001 C CNN
F 3 "~" H 4300 2650 50  0001 C CNN
	1    4300 2650
	1    0    0    -1  
$EndComp
$Comp
L Device:Net-Tie_2 NT11
U 1 1
P 3950 2200
F 0 "NT11" V 3904 2244 50  0000 L CNN
F 1 "Net-Tie_2" V 3995 2244 50  0000 L CNN
F 2 "NetTie:NetTie-2_SMD_Pad0.5mm" H 3950 2200 50  0001 C CNN
F 3 "~" H 3950 2200 50  0001 C CNN
	1    3950 2200
	0    1    1    0   
$EndComp
$Comp
L Amplifier_Operational:LMV324 U12
U 5 1
P 4250 2650
F 0 "U12" H 4208 2696 50  0000 L CNN
F 1 "LMV324" H 4208 2605 50  0000 L CNN
F 2 "Package_SO:TSSOP-14_4.4x5mm_P0.65mm" H 4200 2750 50  0001 C CNN
F 3 "http://www.ti.com/lit/ds/symlink/lmv324.pdf" H 4300 2850 50  0001 C CNN
	5    4250 2650
	1    0    0    -1  
$EndComp
$Comp
L Amplifier_Operational:LMV324 U12
U 4 1
P 5300 2850
F 0 "U12" H 5300 3217 50  0000 C CNN
F 1 "LMV324" H 5300 3126 50  0000 C CNN
F 2 "Package_SO:TSSOP-14_4.4x5mm_P0.65mm" H 5250 2950 50  0001 C CNN
F 3 "http://www.ti.com/lit/ds/symlink/lmv324.pdf" H 5350 3050 50  0001 C CNN
	4    5300 2850
	1    0    0    -1  
$EndComp
$Comp
L Amplifier_Operational:LMV324 U12
U 3 1
P 5300 2350
F 0 "U12" H 5300 2717 50  0000 C CNN
F 1 "LMV324" H 5300 2626 50  0000 C CNN
F 2 "Package_SO:TSSOP-14_4.4x5mm_P0.65mm" H 5250 2450 50  0001 C CNN
F 3 "http://www.ti.com/lit/ds/symlink/lmv324.pdf" H 5350 2550 50  0001 C CNN
	3    5300 2350
	1    0    0    -1  
$EndComp
$Comp
L Amplifier_Operational:LMV324 U12
U 2 1
P 5300 1850
F 0 "U12" H 5300 2217 50  0000 C CNN
F 1 "LMV324" H 5300 2126 50  0000 C CNN
F 2 "Package_SO:TSSOP-14_4.4x5mm_P0.65mm" H 5250 1950 50  0001 C CNN
F 3 "http://www.ti.com/lit/ds/symlink/lmv324.pdf" H 5350 2050 50  0001 C CNN
	2    5300 1850
	1    0    0    -1  
$EndComp
$Comp
L Amplifier_Operational:LMV324 U12
U 1 1
P 5300 1350
F 0 "U12" H 5300 1717 50  0000 C CNN
F 1 "LMV324" H 5300 1626 50  0000 C CNN
F 2 "Package_SO:TSSOP-14_4.4x5mm_P0.65mm" H 5250 1450 50  0001 C CNN
F 3 "http://www.ti.com/lit/ds/symlink/lmv324.pdf" H 5350 1550 50  0001 C CNN
	1    5300 1350
	1    0    0    -1  
$EndComp
$Comp
L Device:R_Pack04 RN4
U 1 1
P 4150 1500
F 0 "RN4" V 3733 1500 50  0000 C CNN
F 1 "4.7k" V 3824 1500 50  0000 C CNN
F 2 "Resistor_SMD:R_Array_Concave_4x0603" V 4425 1500 50  0001 C CNN
F 3 "~" H 4150 1500 50  0001 C CNN
	1    4150 1500
	0    1    1    0   
$EndComp
$Comp
L Device:R_Pack04 RN3
U 1 1
P 3750 1000
F 0 "RN3" H 3938 1046 50  0000 L CNN
F 1 "4.7k" H 3938 955 50  0000 L CNN
F 2 "Resistor_SMD:R_Array_Concave_4x0603" V 4025 1000 50  0001 C CNN
F 3 "~" H 3750 1000 50  0001 C CNN
	1    3750 1000
	1    0    0    -1  
$EndComp
$Comp
L Device:C C52
U 1 1
P 4100 1950
F 0 "C52" H 4215 1996 50  0000 L CNN
F 1 "1u" H 4215 1905 50  0000 L CNN
F 2 "Capacitor_SMD:C_0402_1005Metric" H 4138 1800 50  0001 C CNN
F 3 "~" H 4100 1950 50  0001 C CNN
	1    4100 1950
	1    0    0    -1  
$EndComp
$Comp
L Device:Thermistor TH1
U 1 1
P 3850 1900
F 0 "TH1" H 3955 1900 50  0000 L CNN
F 1 "~" H 3955 1855 50  0000 L CNN
F 2 "Resistor_SMD:R_0603_1608Metric" H 3850 1900 50  0001 C CNN
F 3 "~" H 3850 1900 50  0001 C CNN
	1    3850 1900
	1    0    0    -1  
$EndComp
$Comp
L Power_Protection:NUP4202 U?
U 1 1
P 3000 1050
AR Path="/6144EEA9" Ref="U?"  Part="1" 
AR Path="/61420F43/6144EEA9" Ref="U11"  Part="1" 
F 0 "U11" H 2600 1100 50  0000 L CNN
F 1 "TPD4E1U06DCKR" H 2150 1000 50  0000 L CNN
F 2 "Package_TO_SOT_SMD:SOT-363_SC-70-6" H 3050 1125 50  0001 C CNN
F 3 "http://www.onsemi.com/pub_link/Collateral/NUP4202W1-D.PDF" H 3050 1125 50  0001 C CNN
	1    3000 1050
	1    0    0    -1  
$EndComp
$Comp
L Device:C C51
U 1 1
P 2550 2600
F 0 "C51" H 2665 2646 50  0000 L CNN
F 1 "1u" H 2665 2555 50  0000 L CNN
F 2 "Capacitor_SMD:C_0402_1005Metric" H 2588 2450 50  0001 C CNN
F 3 "~" H 2550 2600 50  0001 C CNN
	1    2550 2600
	1    0    0    -1  
$EndComp
$Comp
L Device:C C50
U 1 1
P 2550 2100
F 0 "C50" H 2665 2146 50  0000 L CNN
F 1 "1u" H 2665 2055 50  0000 L CNN
F 2 "Capacitor_SMD:C_0402_1005Metric" H 2588 1950 50  0001 C CNN
F 3 "~" H 2550 2100 50  0001 C CNN
	1    2550 2100
	1    0    0    -1  
$EndComp
$Comp
L Device:C C49
U 1 1
P 2550 1600
F 0 "C49" H 2665 1646 50  0000 L CNN
F 1 "1u" H 2665 1555 50  0000 L CNN
F 2 "Capacitor_SMD:C_0402_1005Metric" H 2588 1450 50  0001 C CNN
F 3 "~" H 2550 1600 50  0001 C CNN
	1    2550 1600
	1    0    0    -1  
$EndComp
$Comp
L Connector_Generic:Conn_01x02 J?
U 1 1
P 2100 2450
AR Path="/61428AF5" Ref="J?"  Part="1" 
AR Path="/612538A5/61428AF5" Ref="J?"  Part="1" 
AR Path="/61420F43/61428AF5" Ref="J23"  Part="1" 
F 0 "J23" H 2180 2442 50  0000 L CNN
F 1 "Conn_01x02" H 2180 2351 50  0000 L CNN
F 2 "Connector_Molex:Molex_KK-254_AE-6410-02A_1x02_P2.54mm_Vertical" H 2100 2450 50  0001 C CNN
F 3 "~" H 2100 2450 50  0001 C CNN
	1    2100 2450
	-1   0    0    -1  
$EndComp
$Comp
L Connector_Generic:Conn_01x02 J?
U 1 1
P 2100 1950
AR Path="/614288B7" Ref="J?"  Part="1" 
AR Path="/612538A5/614288B7" Ref="J?"  Part="1" 
AR Path="/61420F43/614288B7" Ref="J22"  Part="1" 
F 0 "J22" H 2180 1942 50  0000 L CNN
F 1 "Conn_01x02" H 2180 1851 50  0000 L CNN
F 2 "Connector_Molex:Molex_KK-254_AE-6410-02A_1x02_P2.54mm_Vertical" H 2100 1950 50  0001 C CNN
F 3 "~" H 2100 1950 50  0001 C CNN
	1    2100 1950
	-1   0    0    -1  
$EndComp
$Comp
L Connector_Generic:Conn_01x02 J?
U 1 1
P 2100 1450
AR Path="/6142886D" Ref="J?"  Part="1" 
AR Path="/612538A5/6142886D" Ref="J?"  Part="1" 
AR Path="/61420F43/6142886D" Ref="J21"  Part="1" 
F 0 "J21" H 2180 1442 50  0000 L CNN
F 1 "Conn_01x02" H 2180 1351 50  0000 L CNN
F 2 "Connector_Molex:Molex_KK-254_AE-6410-02A_1x02_P2.54mm_Vertical" H 2100 1450 50  0001 C CNN
F 3 "~" H 2100 1450 50  0001 C CNN
	1    2100 1450
	-1   0    0    -1  
$EndComp
$Comp
L Device:R R34
U 1 1
P 2550 7400
F 0 "R34" H 2481 7354 50  0000 R CNN
F 1 "1k" H 2481 7445 50  0000 R CNN
F 2 "Resistor_SMD:R_0402_1005Metric" V 2480 7400 50  0001 C CNN
F 3 "~" H 2550 7400 50  0001 C CNN
	1    2550 7400
	1    0    0    1   
$EndComp
Text Label 1675 7550 0    50   ~ 0
E5V
$Comp
L Jumper:SolderJumper_2_Bridged JP7
U 1 1
P 1825 7550
F 0 "JP7" H 1825 7755 50  0000 C CNN
F 1 "SolderJumper_2_Bridged" H 1825 7664 50  0000 C CNN
F 2 "Jumper:SolderJumper-2_P1.3mm_Bridged_RoundedPad1.0x1.5mm" H 1825 7550 50  0001 C CNN
F 3 "~" H 1825 7550 50  0001 C CNN
	1    1825 7550
	1    0    0    1   
$EndComp
$Comp
L Device:D D31
U 1 1
P 2125 7550
F 0 "D31" H 2125 7333 50  0000 C CNN
F 1 "D" H 2125 7424 50  0000 C CNN
F 2 "Diode_SMD:D_SOD-323" H 2125 7550 50  0001 C CNN
F 3 "~" H 2125 7550 50  0001 C CNN
	1    2125 7550
	-1   0    0    1   
$EndComp
Wire Wire Line
	2275 7550 2550 7550
Wire Wire Line
	2350 3950 2450 3950
Wire Wire Line
	2450 3950 2450 3850
Connection ~ 2350 3950
Wire Wire Line
	2450 3300 2450 3400
Wire Wire Line
	2450 3400 2350 3400
Connection ~ 2350 3400
Wire Wire Line
	2350 4450 2450 4450
Wire Wire Line
	2450 4450 2450 4350
Connection ~ 2350 4450
Wire Wire Line
	2350 4950 2450 4950
Wire Wire Line
	2450 4950 2450 4850
Connection ~ 2350 4950
Wire Wire Line
	2350 5450 2450 5450
Wire Wire Line
	2450 5450 2450 5350
Connection ~ 2350 5450
Wire Wire Line
	2350 5950 2450 5950
Wire Wire Line
	2450 5950 2450 5850
Connection ~ 2350 5950
$EndSCHEMATC
